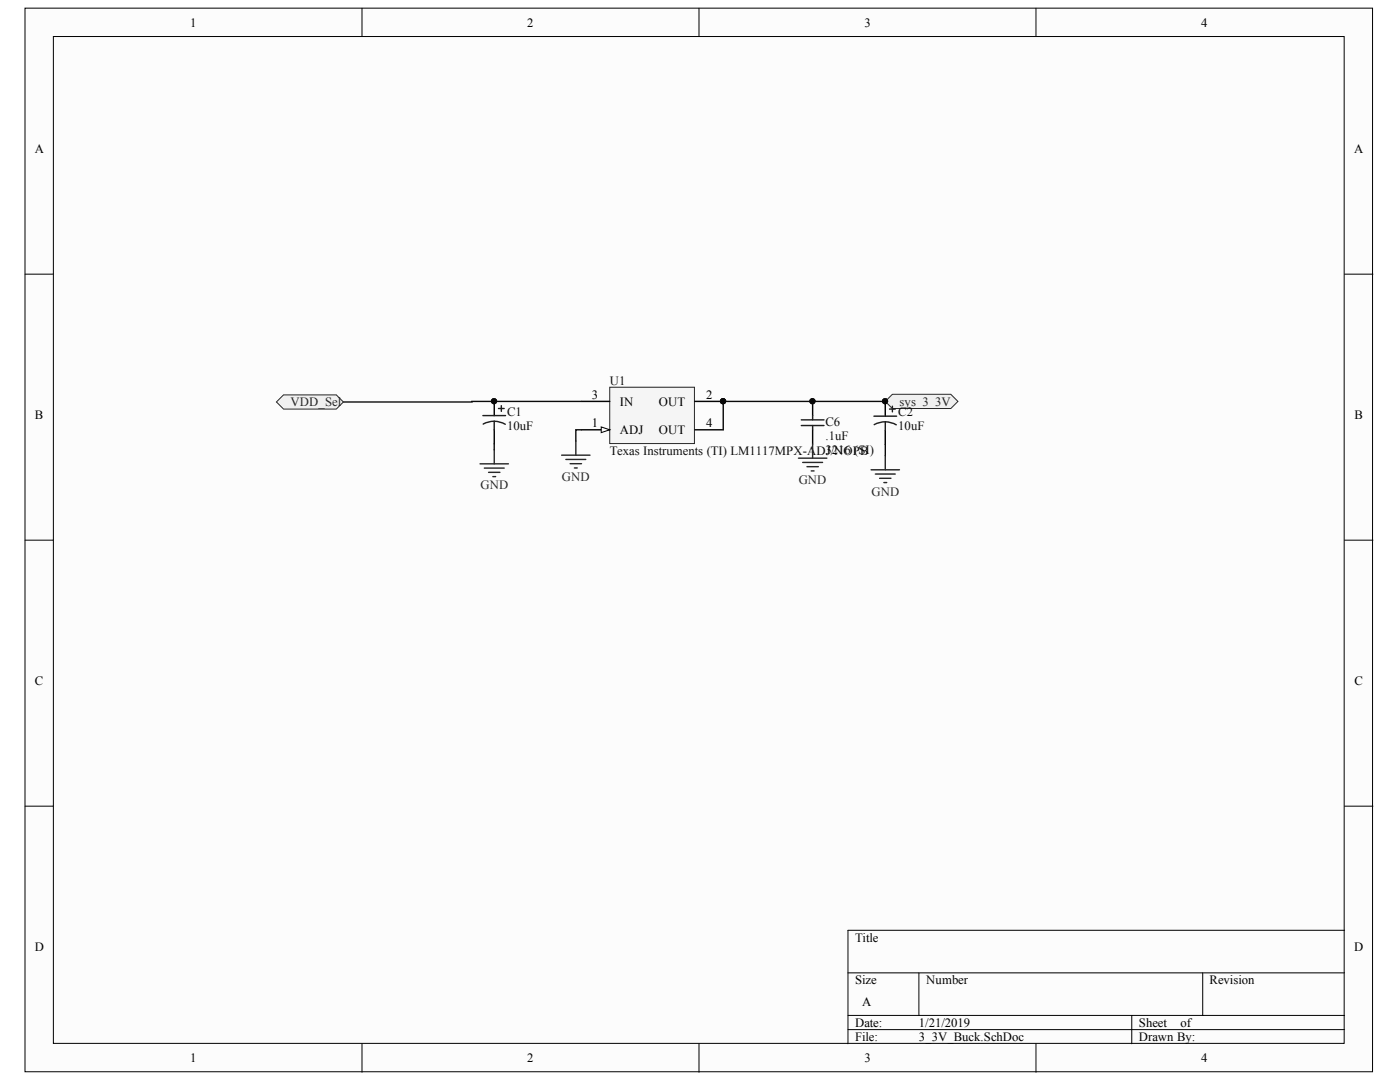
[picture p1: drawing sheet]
<svg xmlns="http://www.w3.org/2000/svg" width="279mm" height="216mm" viewBox="0 0 279 216" stroke-linecap="round" stroke-linejoin="round" font-family="sans-serif">
<g fill="#fcfcfc" stroke="#000" stroke-width=".2">
<path d="M5 1.6h268.9v212.3h-268.9z"/>
<path d="M10.7 7.3h257.6v200.9h-257.6z"/>
</g>
<g fill="none" stroke="#000" stroke-width=".2">
<path d="M72.2 1.6v5.7M139.5 1.6v5.7M206.8 1.6v5.7M5 54.7h5.7M268.3 54.7h5.7M5 107.8h5.7M268.3 107.8h5.7M5 160.9h5.7M268.3 160.9h5.7M169.2 194.1h99.1M183.4 194.1v8.5M240 194.1v8.5"/>
<path d="M268.3 185.6h-99.1v22.7M72.2 208.3v5.6M139.5 208.3v5.6M169.2 202.6h99.1M169.2 205.4h99.1M206.8 208.3v5.6M225.9 202.6v5.7"/>
</g>
<path d="M121.7 77.3h16.9v11.2h-16.9z" fill="#f5f5f5" stroke="#262626" stroke-width=".2"/>
<path d="M116 80.1h5.7M116 85.8h5.7" fill="none" stroke="#000" stroke-width=".28"/>
<path d="M120 85.2l1.7 .6-1.7 .5z" fill="#fcfcfc" stroke="#000" stroke-width=".2"/>
<path d="M138.7 80.1h5.6M138.7 85.8h5.6" fill="none" stroke="#000" stroke-width=".28"/>
<circle cx="144.3" cy="80.1" r=".52" fill="#0e0e0e" stroke="#0e0e0e" stroke-width=".2"/>
<path d="M116 85.8h-1.1v2.2M116 80.1l-47.5 .1M176.7 80.2v-.1h-32.4v5.7" fill="none" stroke="#0e0e0e" stroke-width=".28"/>
<g fill="none" stroke="#262626" stroke-width=".28">
<path d="M95.8 92.6h5.7M96.7 93.4h3.9M97.5 94.3h2.3M98.4 95.1h.5M98.6 89.7v2.9M112.1 90.8h5.6M112.9 91.7h4M113.8 92.5h2.3M114.6 93.4h.6M114.9 88v2.8M173.8 93.7h5.7M174.7 94.6h4"/>
<path d="M175.5 95.4h2.3M176.4 96.3h.6M176.7 90.9v2.8"/>
</g>
<g fill="#f0f0f0" stroke="#262626" stroke-width=".2">
<path d="M55.2 80.2l1.4-1.4h10.5l1.4 1.4-1.4 1.4h-10.5z" fill-rule="evenodd"/>
<path d="M176.7 80.1l1.4-1.4h11.7l1.4 1.4-1.4 1.4h-11.7z" fill-rule="evenodd"/>
</g>
<path d="M98.6 85.8v2.8M162.2 85.8v2.8M176.7 85.9v2.8" fill="none" stroke="#000" stroke-width=".28"/>
<path d="M96.4 82.9h4.5M98.6 84.1l1 .1 1.2 .5M98.6 84.1h-.9l-1.3 .5M98.6 84.1v1.7M159.9 83.8h4.5M159.9 84.9h4.5M162.2 84.9v.9M174.4 83h4.5M176.7 84.2l1.3 .2 .9 .4M176.7 84.2l-1.4 .2-.8 .3M176.7 84.2v1.7" fill="none" stroke="#1c1c1c" stroke-width=".28"/>
<path d="M98.6 88.6v1.1M176.7 88.7v2.2" fill="none" stroke="#0e0e0e" stroke-width=".28"/>
<path d="M159.3 91.4h5.7M160.2 92.3h4M161 93.1h2.3M161.9 94h.6M162.2 88.6v2.8" fill="none" stroke="#262626" stroke-width=".28"/>
<g font-size="3.9" fill="#0e0e0e">
<text x="97.7" y="82.4">PIC101</text>
<text x="161.2" y="82.4">PIC602</text>
</g>
<text font-size="3.9" fill="#1c1c1c" x="175.7" y="82.4">PIC201</text>
<g font-size="2.5">
<text x="38" y="5.3">1</text>
<text x="105.2" y="5.3">2</text>
<text x="172.5" y="5.3">3</text>
<text x="239.7" y="5.3">4</text>
<text x="6.9" y="30.4">A</text>
<text x="270.2" y="30.4">A</text>
<text x="6.9" y="83.5">B</text>
<text x="118.1" y="79.5">3</text>
<text x="123.7" y="81">IN</text>
<text x="131.5" y="81">OUT</text>
<text x="141" y="79.5">2</text>
<text x="270.3" y="83.5">B</text>
<text x="118.1" y="85.2">1</text>
<text x="123.7" y="86.6">ADJ</text>
<text x="131.5" y="86.6">OUT</text>
<text x="141" y="85.2">4</text>
<text x="6.9" y="136.6">C</text>
<text x="270.3" y="136.6">C</text>
<text x="6.9" y="189.7">D</text>
<text x="170.6" y="187.9">Title</text>
<text x="270.2" y="189.7">D</text>
<text x="170.6" y="196.4">Size</text>
<text x="184.8" y="196.4">Number</text>
<text x="241.4" y="196.4">Revision</text>
<text x="172.1" y="200.7">A</text>
<text x="170.6" y="204.9">Date:</text>
<text x="170.6" y="207.7">File:</text>
<text x="183.4" y="204.9">1/21/2019</text>
<text x="183.4" y="207.7">3_3V_Buck.SchDoc</text>
<text x="227.3" y="204.9">Sheet</text>
<text x="227.3" y="207.7">Drawn By:</text>
<text x="235.6" y="204.9">of</text>
<text x="38" y="212">1</text>
<text x="105.2" y="212">2</text>
<text x="172.5" y="212">3</text>
<text x="239.7" y="212">4</text>
</g>
<g font-size="2.5" fill="#0e0e0e">
<text x="121.7" y="76.8">U1</text>
<text x="101.2" y="82.9">C1</text>
<text x="179.3" y="83">C2</text>
<text x="101.2" y="85.8">10uF</text>
<text x="164.7" y="85">C6</text>
<text x="164.7" y="87.7">.1uF</text>
<text x="179.3" y="85.9">10uF</text>
<text x="121.7" y="90.9">Texas Instruments (TI) LM1117MPX-A</text>
<text x="162.9" y="90.9">D3216 (SI)</text>
<text x="164.8" y="90.9">J/NOPB</text>
</g>
<g font-size="2.5" fill="#262626">
<text x="58" y="81.1">VDD_Sel</text>
<text x="179.5" y="81">sys_3_3V</text>
<text x="112.1" y="95.9">GND</text>
<text x="95.9" y="97.6">GND</text>
<text x="159.4" y="96.5">GND</text>
<text x="173.9" y="98.9">GND</text>
</g>
</svg>
